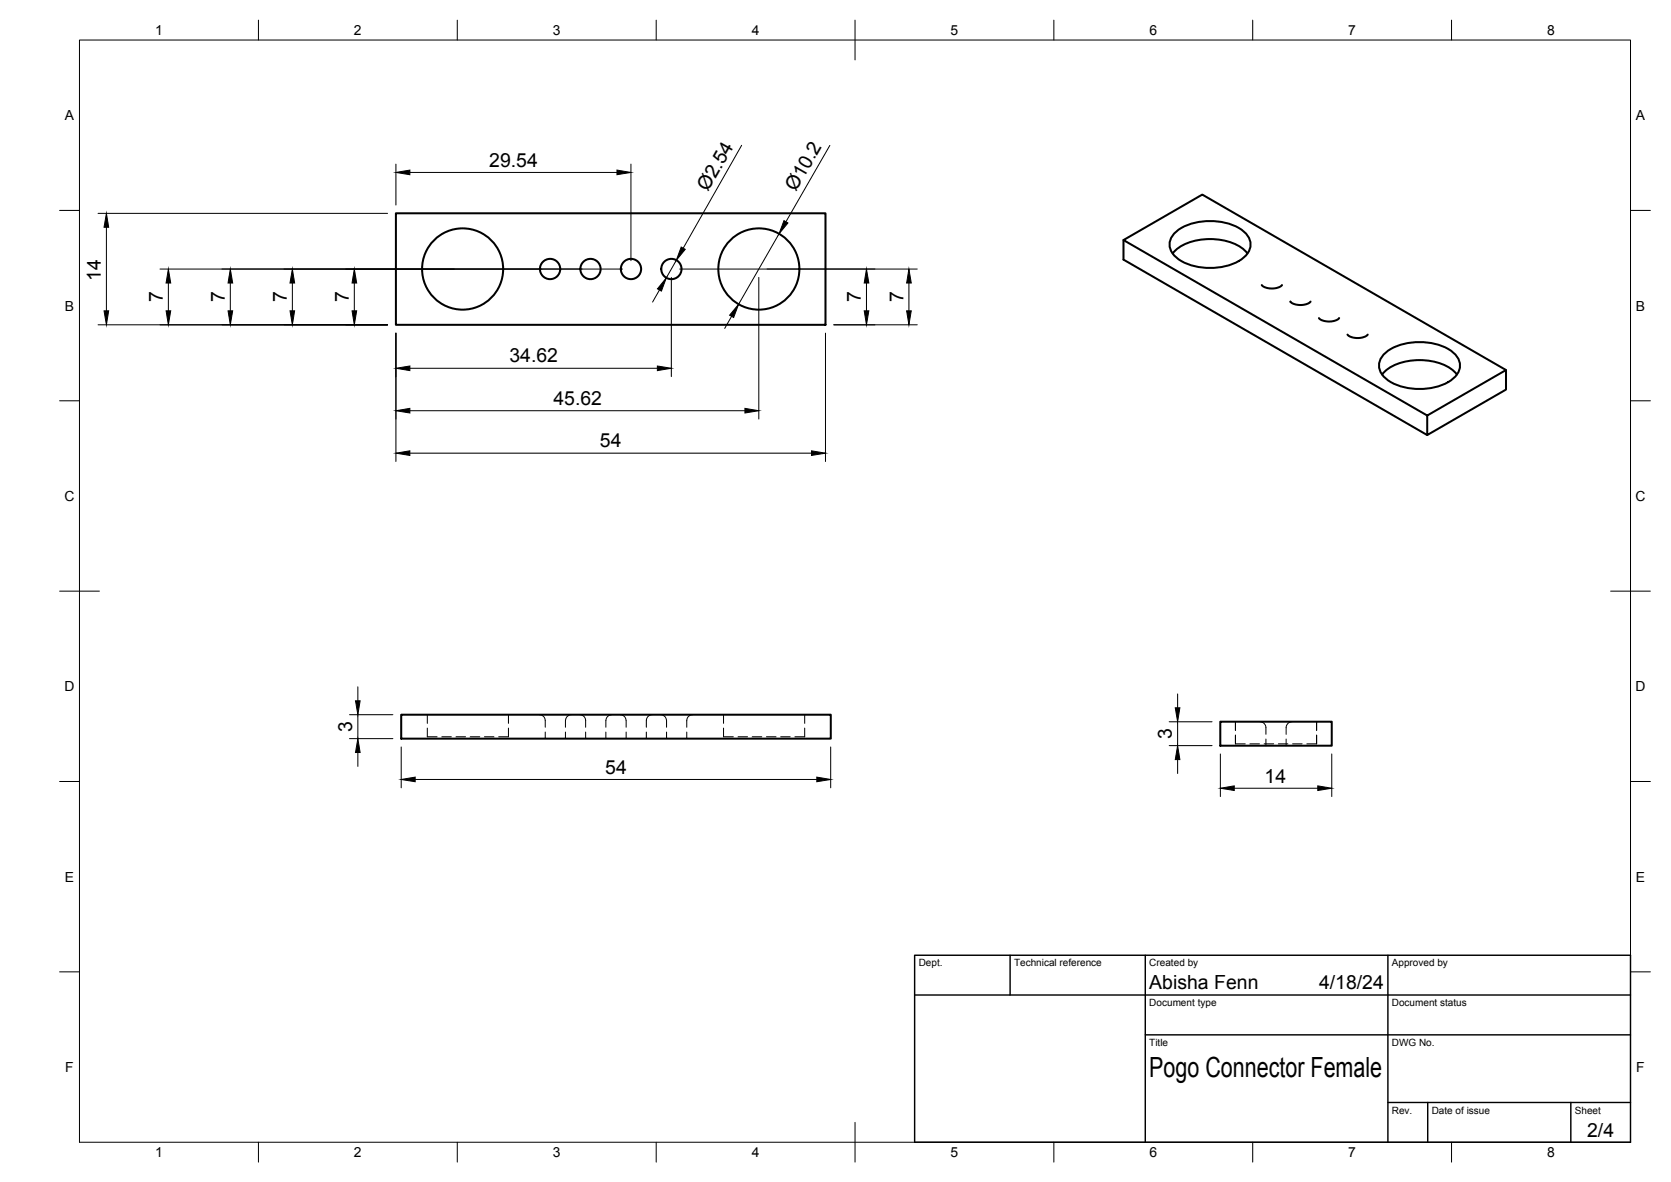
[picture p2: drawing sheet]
<svg xmlns="http://www.w3.org/2000/svg" width="420mm" height="297mm" viewBox="0 0 420 297" stroke-linecap="round" stroke-linejoin="round" font-family="sans-serif">
<!-- layer: Visible -->
<g fill="none" stroke="#000" stroke-width=".51">
<path d="M99.5 53.6h108.1v28h-108.1zM295.3 58.7a14.2 14.2 0 0 1 12.8-2.7 8.6 8.6 0 0 1 6.1 4.2 4.1 4.1 0 0 1-1.7 4.8 15.3 15.3 0 0 1-16.4 0 4 4 0 0 1-.8-6.3zM282.5 60.3l19.8-11.4 76.4 44.1-19.8 11.4zM282.5 60.3v4.9l76.4 44.1M294.9 63.7a11.9 11.9 0 0 1 9.4-3.6 11.9 11.9 0 0 1 9.4 3.6M317.3 71.6l.8 .6 1.4 .3 1.7-.2 1.1-.7M324.4 75.8l.8 .6 1.5 .3 1.7-.2 1.1-.7M331.6 79.9l.8 .6 1.5 .3 1.7-.2 1.1-.7M338.8 84.1l.8 .6 1.5 .2 1.7-.1 1.1-.7M347.5 94.1a11.9 11.9 0 0 1 9.4-3.6 11.9 11.9 0 0 1 9.4 3.6M347.9 89.1a14.2 14.2 0 0 1 12.9-2.7 8.6 8.6 0 0 1 6.1 4.2 4.1 4.1 0 0 1-1.8 4.8 15.3 15.3 0 0 1-16.4 0 4 4 0 0 1-.8-6.3zM378.7 93v4.9l-19.8 11.4v-4.9"/>
<path d="M100.9 179.6h108v6h-108zM306.8 181.4h28.1v6h-28.1z"/>
<circle cx="116.3" cy="67.6" r="10.2"/>
<circle cx="138.3" cy="67.6" r="2.55"/>
<circle cx="148.5" cy="67.6" r="2.55"/>
<circle cx="158.7" cy="67.6" r="2.55"/>
<circle cx="168.8" cy="67.6" r="2.55"/>
<circle cx="190.8" cy="67.6" r="10.2"/>
</g>
<!-- layer: Hidden -->
<g fill="none" stroke="#000" stroke-width=".25">
<path d="M107.4 179.6v2.2M127.8 179.6v2.2M135.6 179.6a1.51 1.51 0 0 1 1.5 1.5v1.7M143.7 179.6a1.54 1.54 0 0 0-1.5 1.5v1.7M145.8 179.6a1.51 1.51 0 0 1 1.5 1.5v1.7M153.8 179.6a1.52 1.52 0 0 0-1.5 1.5v1.7M155.9 179.6a1.54 1.54 0 0 1 1.5 1.5v1.7M164 179.6a1.51 1.51 0 0 0-1.5 1.5v1.7M166.1 179.6a1.54 1.54 0 0 1 1.5 1.5v1.7M174.2 179.6a1.51 1.51 0 0 0-1.5 1.5v1.7M181.9 179.6v2.2M202.3 179.6v2.2"/>
<path d="M107.4 183v2.2h2.5M111.1 185.2h2.4M114.7 185.2h2.4M118.2 185.2h2.4M121.8 185.2h2.4M127.8 183v2.2h-2.4M137.1 184v1.6M142.2 184v1.6M147.3 184v1.6M152.3 184v1.6M157.4 184v1.6M162.5 184v1.6"/>
<path d="M167.6 184v1.6M172.7 184v1.6M181.9 183v2.2h2.5M185.6 185.2h2.4M189.1 185.2h2.4M192.7 185.2h2.4M196.3 185.2h2.4M202.3 183v2.2h-2.4M310.6 184.7v2.2h2.5M310.6 181.4v2.1M314.3 186.9h2.4M316.8 181.4a1.51 1.51 0 0 1 1.5 1.5v1.6"/>
<path d="M317.9 186.9h2.4M318.3 185.7v1.7M321.4 186.9h2.4M323.4 185.7v1.7M324.9 181.4a1.51 1.51 0 0 0-1.5 1.5v1.6M325 186.9h2.4M331 184.7v2.2h-2.4M331 181.4v2.1"/>
</g>
<!-- layer: BORDER -->
<g fill="none" stroke="#000" stroke-width=".25">
<path d="M20 10.1h390v276.9h-390zM65 5.1v5M115 5.1v5M165 5.1v5M215 5.1v10M265 5.1v5M315 5.1v5M365 5.1v5M15 52.9h5M410 52.9h5M15 100.7h5M410 100.7h5"/>
<path d="M15 148.6h10M405 148.6h10M15 196.4h5M410 196.4h5M15 244.2h5M410 244.2h5M65 287v5M115 287v5M165 287v5M215 282.1v9.9M265 287v5M315 287v5"/>
<path d="M365 287v5"/>
</g>
<!-- layer: TITLEBLOCK -->
<path d="M230 240.1h180v46.9h-180zM230 250h180M254 240.1v9.9M288 240.1v46.9M349 240.1v46.9M288 260.1h122M349 277.1h61M359 277.1v9.9M395 277.1v9.9" fill="none" stroke="#000" stroke-width=".36"/>
<!-- layer: FD_Dimensions -->
<g fill="none" stroke="#000" stroke-width=".25">
<path d="M186.5 36.5l-14.7 25.9M208.7 36.5l-11.1 19.2M24.7 53.6h72.8M26.8 57.1v21M99.5 41.2v10.3M103.1 43.3h52M158.6 41.2v24.3M195.9 58.8l-10.2 17.7M40.2 67.6h116.3M42.3 71.1v7M57.9 71.1v7M73.5 71.1v7"/>
<path d="M89.1 71.1v7M165.8 72.9l-1.7 3M168.8 69.7v24.9M170.1 65.4l-2.6 4.4M170.9 67.6h59.7M184 79.5l-1.8 3M190.8 69.7v35.6M217.9 71.1v7M228.5 71.1v7M24.7 81.6h72.8M99.5 83.7v32.3M103.1 92.5h62.2"/>
<path d="M207.6 83.7v32.3M209.7 81.6h20.9M103.1 113.9h100.9M103.1 103.2h84.2M87.9 179.6h10.9M90 172.6v3.5M90 179.6v6M296.1 174.4v3.5M87.9 185.6h10.9M90 189.1v3.5M100.9 187.7v10.3M104.4 195.9h101"/>
<path d="M208.9 187.7v10.3M294 187.4h10.8M294 181.4h10.8M296.1 181.4v6M296.1 190.9v3.5M306.9 189.5v10.7M310.3 198.1h21M334.9 189.5v10.7"/>
</g>
<g fill="#000" stroke="#000" stroke-width=".25">
<path d="M26.8 53.6l.5 3.5h-1.1zM99.5 43.3l3.6-.6v1.2zM155.1 42.7l3.5 .6-3.5 .6zM197.1 55.4l1 .6-2.2 2.8zM26.2 78.1h1.1l-.5 3.5zM41.8 78.1h1.1l-.6 3.5zM42.3 67.6l.6 3.5h-1.1zM57.3 78.1h1.2l-.6 3.5zM57.9 67.6l.6 3.5h-1.2zM72.9 78.1h1.2l-.6 3.5zM73.5 67.6l.6 3.5h-1.2zM88.5 78.1h1.2l-.6 3.5z"/>
<path d="M89.1 67.6l.6 3.5h-1.2zM167.5 69.8l-1.2 3.4-1-.6zM171.3 62.1l1 .6-2.2 2.7zM185.7 76.5l-1.2 3.3-1-.6zM217.3 78.1h1.2l-.6 3.5zM217.9 67.6l.6 3.5h-1.2zM228 78.1h1.1l-.6 3.5zM228.5 67.6l.6 3.5h-1.1zM99.5 92.5l3.6-.5v1.1zM165.3 92l3.5 .5-3.5 .6zM99.5 113.9l3.6-.6v1.2zM99.5 103.2l3.6-.6v1.2z"/>
<path d="M187.3 102.6l3.5 .6-3.5 .6zM204 113.3l3.6 .6-3.6 .6zM89.4 176.1h1.2l-.6 3.5zM295.5 177.9h1.2l-.6 3.5zM90 185.6l.6 3.5h-1.2zM100.9 195.9l3.5-.6v1.2zM205.4 195.3l3.5 .6-3.5 .6zM296.1 187.4l.6 3.5h-1.2zM306.9 198.1l3.4-.6v1.2zM331.3 197.5l3.6 .6-3.6 .6z"/>
</g>
<text font-size="7" x="289" y="270.6">Pogo Connector Female</text>
<g font-size="4.9">
<text x="123" y="41.9">29.54</text>
<text x="178" y="48.4" transform="rotate(-60 178 48.4)">Ø2.54</text>
<text x="200.1" y="48.3" transform="rotate(-60 200.1 48.3)">Ø10.2</text>
<text x="25.4" y="70.5" transform="rotate(-90 25.4 70.5)">14</text>
<text x="40.9" y="76" transform="rotate(-90 40.9 76)">7</text>
<text x="56.5" y="76" transform="rotate(-90 56.5 76)">7</text>
<text x="72.1" y="76" transform="rotate(-90 72.1 76)">7</text>
<text x="87.7" y="76" transform="rotate(-90 87.7 76)">7</text>
<text x="216.5" y="76" transform="rotate(-90 216.5 76)">7</text>
<text x="227.1" y="76" transform="rotate(-90 227.1 76)">7</text>
<text x="128.1" y="91.1">34.62</text>
<text x="139.1" y="101.8">45.62</text>
<text x="150.9" y="112.4">54</text>
<text x="88.5" y="184" transform="rotate(-90 88.5 184)">3</text>
<text x="294.6" y="185.7" transform="rotate(-90 294.6 185.7)">3</text>
<text x="152.2" y="194.4">54</text>
<text x="318" y="196.7">14</text>
<text x="289" y="248.5">Abisha Fenn</text>
<text x="331.7" y="248.5">4/18/24</text>
<text x="399.1" y="285.7">2/4</text>
</g>
<g font-size="3.5">
<text x="39" y="8.8">1</text>
<text x="89" y="8.8">2</text>
<text x="139" y="8.8">3</text>
<text x="189" y="8.8">4</text>
<text x="239" y="8.8">5</text>
<text x="289" y="8.8">6</text>
<text x="339" y="8.8">7</text>
<text x="389" y="8.8">8</text>
<text x="16.3" y="30.2">A</text>
<text x="411.3" y="30.2">A</text>
<text x="16.3" y="78">B</text>
<text x="411.3" y="78">B</text>
<text x="16.2" y="125.9">C</text>
<text x="411.2" y="125.9">C</text>
<text x="16.2" y="173.7">D</text>
<text x="411.2" y="173.7">D</text>
<text x="16.3" y="221.6">E</text>
<text x="411.3" y="221.6">E</text>
<text x="16.4" y="269.4">F</text>
<text x="411.4" y="269.4">F</text>
<text x="39" y="290.8">1</text>
<text x="89" y="290.8">2</text>
<text x="139" y="290.8">3</text>
<text x="189" y="290.8">4</text>
<text x="239" y="290.8">5</text>
<text x="289" y="290.8">6</text>
<text x="339" y="290.8">7</text>
<text x="389" y="290.8">8</text>
</g>
<g font-size="2.5">
<text x="231" y="242.9">Dept.</text>
<text x="255" y="242.9">Technical reference</text>
<text x="289" y="242.9">Created by</text>
<text x="350" y="242.9">Approved by</text>
<text x="289" y="252.8">Document type</text>
<text x="350" y="252.8">Document status</text>
<text x="289" y="262.9">Title</text>
<text x="350" y="262.9">DWG No.</text>
<text x="350" y="279.9">Rev.</text>
<text x="360" y="279.9">Date of issue</text>
<text x="396" y="279.9">Sheet</text>
</g>
</svg>
